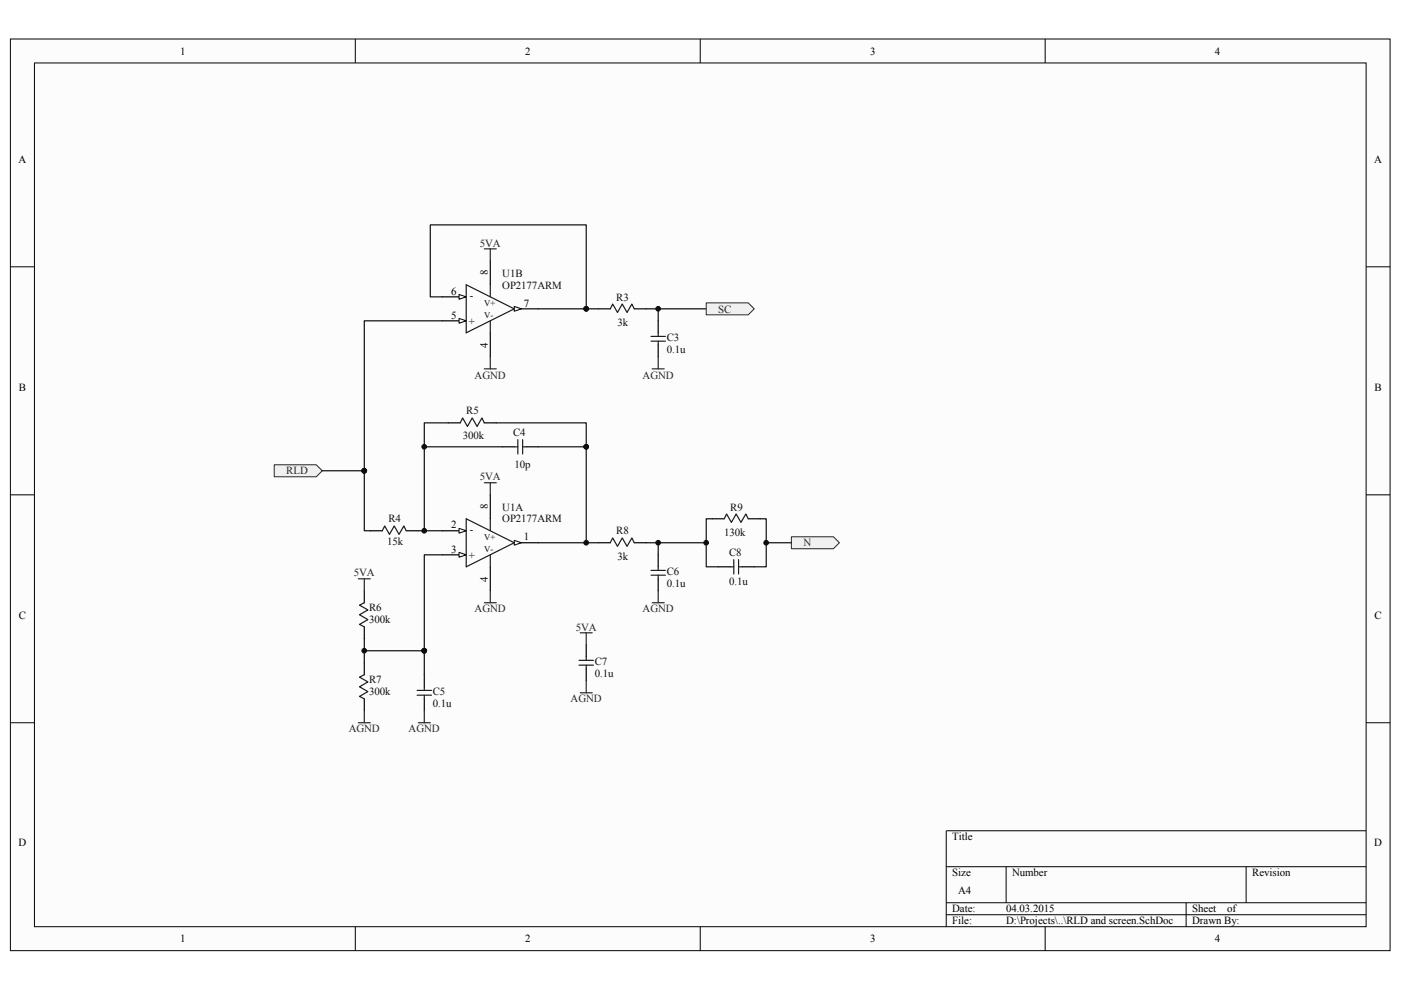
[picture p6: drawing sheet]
<svg xmlns="http://www.w3.org/2000/svg" width="297mm" height="210mm" viewBox="0 0 297 210" stroke-linecap="round" stroke-linejoin="round" font-family="sans-serif">
<path d="M2.2 8.3h292.5v193.3h-292.5z" fill="#fcfcfc"/>
<path d="M2.2 8.3h292.5v193.3h-292.5z" fill="none" stroke="#000" stroke-width=".21"/>
<path d="M7.3 13.4h282.3v183.1h-282.3z" fill="#fcfcfc"/>
<g fill="none" stroke="#000" stroke-width=".21">
<path d="M7.3 13.3h282.3v183.2h-282.3zM75.3 8.2v5.1M148.5 8.2v5.1M221.6 8.2v5.1M2.2 56.6h5.1M289.6 56.6h5.1M2.2 104.9h5.1M289.6 104.9h5.1M2.2 153.2h5.1M289.6 153.2h5.1M289.6 176.1h-89v20.4M75.3 196.5v5.1"/>
<path d="M148.5 196.5v5.1M200.6 183.8h89M200.6 191.4h89M200.6 193.9h89M213.3 183.8v7.6M221.6 196.5v5.1M251.5 191.4v5.1M264.2 183.8v7.6"/>
</g>
<path d="M93.8 62.9h5" fill="none" stroke="#000" stroke-width=".25"/>
<path d="M97.3 62.4l1.5 .5-1.5 .6z" fill-rule="evenodd" fill="#fcfcfc" stroke="#000" stroke-width=".21"/>
<path d="M93.8 68h5" fill="none" stroke="#000" stroke-width=".25"/>
<path d="M97.3 67.5l1.5 .5-1.5 .5z" fill-rule="evenodd" fill="#fcfcfc" stroke="#000" stroke-width=".21"/>
<path d="M109 65.5h5.1" fill="none" stroke="#000" stroke-width=".25"/>
<path d="M109 65l1.6 .5-1.6 .5z" fill-rule="evenodd" fill="#fcfcfc" stroke="#000" stroke-width=".21"/>
<path d="M103.9 55.3v5.1M103.9 70.6v5.1M126.8 65.5h2.6M134.5 65.5h2.5M139.6 68v2.6M139.6 73.1v2.6" fill="none" stroke="#000" stroke-width=".25"/>
<path d="M98.8 60.4l10.2 5.1-10.2 5.1zM103.9 60.4v2.5M103.9 68v2.6M129.4 65.5l.5-1 1 1.7 1-1.7 1 1.7 1.1-1.7 .5 1M138 72.3h3.1M138 71.3h3.1M139.6 70.6v.7M139.6 72.3v.8" fill="none" stroke="#1c1c1c" stroke-width=".25"/>
<path d="M102.7 52.8h2.5M103.9 52.8v2.5M102.7 78.2h2.5M103.9 75.7v2.5M138.3 78.2h2.5M139.6 75.7v2.5" fill="none" stroke="#262626" stroke-width=".25"/>
<path d="M93.8 62.9h-2.6v-15.2h33.1v17.8h-10.2M124.3 65.5h2.5M137 65.5h12.7M139.6 65.5v2.5" fill="none" stroke="#0e0e0e" stroke-width=".25"/>
<g fill="#0e0e0e" stroke="#0e0e0e" stroke-width=".21">
<circle cx="124.3" cy="65.5" r=".5"/>
<circle cx="139.5" cy="65.5" r=".5"/>
</g>
<g fill="#f0f0f0" stroke="#262626" stroke-width=".21">
<path d="M149.7 64.2h8.9l1.3 1.3-1.3 1.3h-8.9z" fill-rule="evenodd"/>
<path d="M58.1 98.5h9l1.2 1.3-1.2 1.3h-9z" fill-rule="evenodd"/>
</g>
<path d="M93.8 112.5h5" fill="none" stroke="#000" stroke-width=".25"/>
<path d="M97.3 112l1.5 .5-1.5 .5z" fill-rule="evenodd" fill="#fcfcfc" stroke="#000" stroke-width=".21"/>
<path d="M93.8 117.6h5" fill="none" stroke="#000" stroke-width=".25"/>
<path d="M97.3 117.1l1.5 .5-1.5 .5z" fill-rule="evenodd" fill="#fcfcfc" stroke="#000" stroke-width=".21"/>
<path d="M109 115.1h5.1" fill="none" stroke="#000" stroke-width=".25"/>
<path d="M109 114.6l1.6 .5-1.6 .5z" fill-rule="evenodd" fill="#fcfcfc" stroke="#000" stroke-width=".21"/>
<g fill="none" stroke="#000" stroke-width=".25">
<path d="M78.5 112.5h2.5M86.1 112.5h2.6M103.9 104.9v5.1M126.8 115.1h2.6M134.5 115.1h2.5M139.6 117.6v2.6M77.2 125.3v2.5M77.2 132.9v2.5M103.9 120.2v5.1M139.6 122.7v2.6M77.2 140.5v2.6M77.2 148.2v2.5"/>
<path d="M90 143.1v2.5M90 148.2v2.5"/>
</g>
<g fill="none" stroke="#1c1c1c" stroke-width=".25">
<path d="M81 112.5l.6-1 1 1.8 1-1.8 1 1.8 1-1.8 .5 1M98.8 110l10.2 5.1-10.2 5.1zM103.9 110v2.5M103.9 117.6v2.6M129.4 115.1l.5-1 1 1.7 1-1.7 1 1.7 1.1-1.7 .5 1M77.2 127.8l-1 .5 1.8 1-1.8 1 1.8 1.1-1.8 1 1 .5M138 122h3.1M138 120.9h3.1M139.6 120.2v.7M139.6 122v.7M77.2 143.1l-1 .5 1.8 1-1.8 1 1.8 1-1.8 1.1 1 .5M88.4 147.4h3.1"/>
<path d="M88.4 146.4h3.1M90 145.6v.8M90 147.4v.8"/>
</g>
<path d="M102.7 102.4h2.5M103.9 102.4v2.5M102.7 127.8h2.5M103.9 125.3v2.5M138.3 127.8h2.5M139.6 125.3v2.5" fill="none" stroke="#262626" stroke-width=".25"/>
<path d="M114.1 115.1h12.7M137 115.1h12.7M139.6 115.1v2.5" fill="none" stroke="#0e0e0e" stroke-width=".25"/>
<g fill="#0e0e0e" stroke="#0e0e0e" stroke-width=".21">
<circle cx="149.7" cy="115.1" r=".5"/>
<circle cx="139.5" cy="115.1" r=".49"/>
</g>
<path d="M167.8 113.8h8.9l1.3 1.3-1.3 1.2h-8.9z" fill-rule="evenodd" fill="#f0f0f0" stroke="#262626" stroke-width=".21"/>
<path d="M95 89.7h2.6M102.7 89.7h2.5M106.5 94.7h2.5M111.6 94.7h2.5M151 110h2.5M158.6 110h2.6M124.3 136.7v2.5M152.3 120.2h2.5M157.4 120.2h2.5M124.3 141.8v2.5" fill="none" stroke="#000" stroke-width=".25"/>
<g fill="none" stroke="#1c1c1c" stroke-width=".25">
<path d="M97.6 89.7l.5-1.1 1 1.8 1-1.8 1.1 1.8 1-1.8 .5 1.1M109 94.7h.8M109.8 93.2v3.1M110.8 93.2v3.1M110.8 94.7h.8M153.5 110l.6-1 1 1.8 1-1.8 1 1.8 1-1.8 .5 1M155.6 118.7v3M156.6 118.7v3M124.3 139.2v.8M154.8 120.2h.8M156.6 120.2h.8M122.8 141h3"/>
<path d="M122.8 140h3M124.3 141v.8"/>
</g>
<g fill="none" stroke="#0e0e0e" stroke-width=".25">
<path d="M93.8 68h-16.6v31.8M68.3 99.8h8.9M77.2 99.8v12.7h1.3M90 94.7h16.5M95 89.7h-5v22.8M105.2 89.7h19.1v5M114.1 94.7h10.2v20.4M88.7 112.5h5.1M93.8 117.6h-3.8v20.4M151 110h-1.3v10.2h2.6M161.2 110h1.3v10.2h-2.6M162.5 115.1h5.3"/>
<path d="M77.2 135.4v5.1M77.2 138h12.8M90 138v5.1"/>
</g>
<g fill="#0e0e0e" stroke="#0e0e0e" stroke-width=".21">
<circle cx="77.2" cy="99.8" r=".5"/>
<circle cx="89.9" cy="112.5" r=".5"/>
<circle cx="89.9" cy="94.7" r=".5"/>
<circle cx="124.3" cy="115.1" r=".49"/>
<circle cx="124.3" cy="94.7" r=".5"/>
<circle cx="89.9" cy="138" r=".5"/>
<circle cx="77.2" cy="138" r=".5"/>
<circle cx="162.4" cy="115.1" r=".5"/>
</g>
<path d="M76 122.7h2.5M77.2 122.7v2.6M123 134.2h2.6M124.3 134.2v2.5M76 153.2h2.5M77.2 150.7v2.5M88.7 153.2h2.5M90 150.7v2.5M123 146.9h2.6M124.3 144.3v2.6" fill="none" stroke="#262626" stroke-width=".25"/>
<g font-size="2.3">
<text x="38.2" y="11.6">1</text>
<text x="111.3" y="11.6">2</text>
<text x="184.5" y="11.6">3</text>
<text x="257.6" y="11.6">4</text>
<text x="3.9" y="34.5">A</text>
<text x="291.4" y="34.5">A</text>
<text x="103.5" y="58.4" transform="rotate(-90 103.5 58.4)">8</text>
<text x="95.7" y="62.5">6</text>
<text x="111.1" y="65">7</text>
<text x="95.7" y="67.5">5</text>
<text x="103.5" y="73.8" transform="rotate(-90 103.5 73.8)">4</text>
<text x="4" y="82.8">B</text>
<text x="291.4" y="82.8">B</text>
<text x="103.5" y="108" transform="rotate(-90 103.5 108)">8</text>
<text x="95.7" y="112">2</text>
<text x="95.7" y="117.2">3</text>
<text x="111.1" y="114.6">1</text>
<text x="103.5" y="123.4" transform="rotate(-90 103.5 123.4)">4</text>
<text x="4" y="131.1">C</text>
<text x="291.4" y="131.1">C</text>
<text x="3.9" y="179.5">D</text>
<text x="201.9" y="178.2">Title</text>
<text x="291.4" y="179.5">D</text>
<text x="201.9" y="185.8">Size</text>
<text x="214.6" y="185.8">Number</text>
<text x="265.5" y="185.8">Revision</text>
<text x="203.2" y="189.6">A4</text>
<text x="201.9" y="193.5">Date:</text>
<text x="201.9" y="196">File:</text>
<text x="213.3" y="193.5">04.03.2015</text>
<text x="213.3" y="196">D:\Projects\..\RLD and screen.SchDoc</text>
<text x="252.8" y="193.5">Sheet</text>
<text x="252.8" y="196">Drawn By:</text>
<text x="260.2" y="193.5">of</text>
<text x="38.2" y="199.8">1</text>
<text x="111.3" y="199.8">2</text>
<text x="184.5" y="199.8">3</text>
<text x="257.6" y="199.8">4</text>
</g>
<g font-size="2.3" fill="#262626">
<text x="101.7" y="52.3">5VA</text>
<text x="152.3" y="66.3">SC</text>
<text x="100.6" y="80.3">AGND</text>
<text x="136.2" y="80.3">AGND</text>
<text x="60.7" y="100.6">RLD</text>
<text x="101.7" y="101.9">5VA</text>
<text x="170.3" y="115.9">N</text>
<text x="75" y="122.2">5VA</text>
<text x="100.6" y="129.9">AGND</text>
<text x="136.2" y="129.9">AGND</text>
<text x="122.1" y="133.7">5VA</text>
<text x="121" y="148.9">AGND</text>
<text x="73.9" y="155.3">AGND</text>
<text x="86.6" y="155.3">AGND</text>
</g>
<g font-size="2.3" fill="#0e0e0e">
<text x="106.5" y="58.6">U1B</text>
<text x="99.6" y="63.5">-</text>
<text x="106.5" y="61.2">OP2177ARM</text>
<text x="130.7" y="63.7">R3</text>
<text x="99.4" y="68.8">+</text>
<text x="130.9" y="69.1">3k</text>
<text x="141.4" y="74.9">0.1u</text>
<text x="141.4" y="72.4">C3</text>
<text x="98.9" y="87.9">R5</text>
<text x="98.1" y="93">300k</text>
<text x="108.8" y="92.5">C4</text>
<text x="109.1" y="99.3">10p</text>
<text x="82.3" y="110.8">R4</text>
<text x="99.6" y="113.1">-</text>
<text x="106.5" y="110.8">OP2177ARM</text>
<text x="106.5" y="108.2">U1A</text>
<text x="130.7" y="113.3">R8</text>
<text x="153.6" y="113.6">130k</text>
<text x="154.8" y="108.2">R9</text>
<text x="82.1" y="115.6">15k</text>
<text x="99.4" y="118.4">+</text>
<text x="130.9" y="118.7">3k</text>
<text x="154.6" y="117.9">C8</text>
<text x="141.4" y="124.5">0.1u</text>
<text x="141.4" y="122">C6</text>
<text x="154.6" y="124">0.1u</text>
<text x="78.3" y="129.6">R6</text>
<text x="78.3" y="132.2">300k</text>
<text x="126.1" y="143.6">0.1u</text>
<text x="126.1" y="141">C7</text>
<text x="78.3" y="147.4">300k</text>
<text x="78.3" y="144.9">R7</text>
<text x="91.7" y="150">0.1u</text>
<text x="91.7" y="147.4">C5</text>
</g>
<g font-size="1.8" fill="#0e0e0e">
<text x="102.7" y="64.8">V+</text>
<text x="102.7" y="67.4">V-</text>
<text x="102.7" y="114.4">V+</text>
<text x="102.7" y="117">V-</text>
</g>
</svg>
